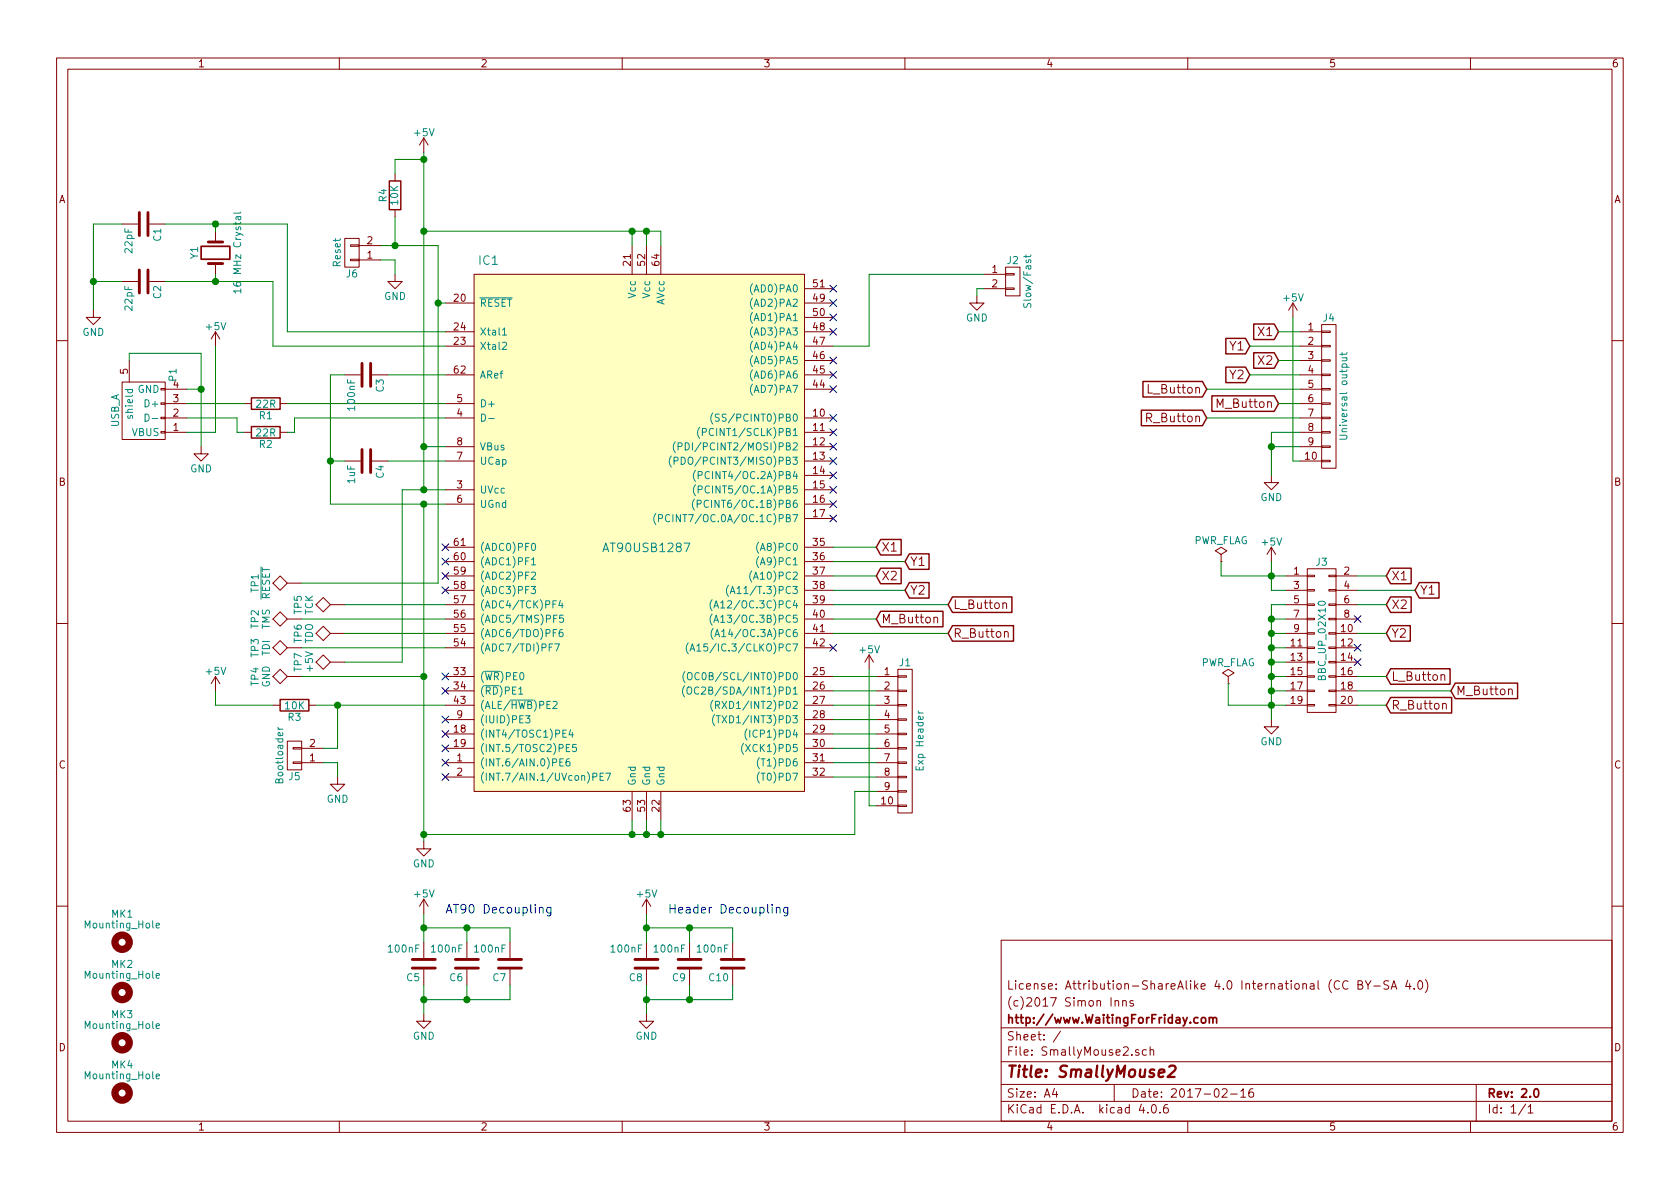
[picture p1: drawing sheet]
EESchema Schematic File Version 2
LIBS:SmallyMouse2-rescue
LIBS:power
LIBS:device
LIBS:transistors
LIBS:conn
LIBS:linear
LIBS:regul
LIBS:74xx
LIBS:cmos4000
LIBS:adc-dac
LIBS:memory
LIBS:xilinx
LIBS:microcontrollers
LIBS:dsp
LIBS:microchip
LIBS:analog_switches
LIBS:motorola
LIBS:texas
LIBS:intel
LIBS:audio
LIBS:interface
LIBS:digital-audio
LIBS:philips
LIBS:display
LIBS:cypress
LIBS:siliconi
LIBS:opto
LIBS:atmel
LIBS:contrib
LIBS:valves
LIBS:SimonsLibrary2017
LIBS:74xgxx
LIBS:ac-dc
LIBS:actel
LIBS:allegro
LIBS:Altera
LIBS:analog_devices
LIBS:battery_management
LIBS:bbd
LIBS:brooktre
LIBS:cmos_ieee
LIBS:dc-dc
LIBS:diode
LIBS:elec-unifil
LIBS:ESD_Protection
LIBS:ftdi
LIBS:gennum
LIBS:graphic
LIBS:hc11
LIBS:ir
LIBS:Lattice
LIBS:logo
LIBS:maxim
LIBS:mechanical
LIBS:microchip_dspic33dsc
LIBS:microchip_pic10mcu
LIBS:microchip_pic12mcu
LIBS:microchip_pic16mcu
LIBS:microchip_pic18mcu
LIBS:microchip_pic32mcu
LIBS:motor_drivers
LIBS:motors
LIBS:msp430
LIBS:nordicsemi
LIBS:nxp_armmcu
LIBS:onsemi
LIBS:Oscillators
LIBS:Power_Management
LIBS:powerint
LIBS:pspice
LIBS:references
LIBS:relays
LIBS:rfcom
LIBS:sensors
LIBS:silabs
LIBS:stm8
LIBS:stm32
LIBS:supertex
LIBS:switches
LIBS:transf
LIBS:ttl_ieee
LIBS:video
LIBS:wiznet
LIBS:Worldsemi
LIBS:Xicor
LIBS:zetex
LIBS:Zilog
LIBS:SmallyMouse2-cache
EELAYER 25 0
EELAYER END
$Descr A4 11693 8268
encoding utf-8
Sheet 1 1
Title "SmallyMouse2"
Date "2017-02-16"
Rev "2.0"
Comp "http://www.WaitingForFriday.com"
Comment1 "(c)2017 Simon Inns"
Comment2 "License: Attribution-ShareAlike 4.0 International (CC BY-SA 4.0)"
Comment3 ""
Comment4 ""
$EndDescr
$Comp
L AT90USB1287-RESCUE-SmallyMouse2 IC1
U 1 1
P 4500 3700
F 0 "IC1" H 3400 5600 60  0000 C CNN
F 1 "AT90USB1287" H 4500 3600 60  0000 C CNN
F 2 "Housings_QFP:TQFP-64_14x14mm_Pitch0.8mm" H 4500 3300 60  0001 C CNN
F 3 "" H 4500 3300 60  0001 C CNN
	1    4500 3700
	1    0    0    -1  
$EndComp
$Comp
L USB_A-RESCUE-SmallyMouse2 P1
U 1 1
P 1000 2800
F 0 "P1" H 1200 2600 50  0000 C CNN
F 1 "USB_A" H 950 3000 50  0000 C CNN
F 2 "SimonsFPLibrary2017:Amphenol_87583-2010BLF" V 950 2700 50  0001 C CNN
F 3 "" V 950 2700 50  0000 C CNN
	1    1000 2800
	0    -1   -1   0   
$EndComp
$Comp
L R R2
U 1 1
P 1850 3000
F 0 "R2" V 1930 3000 50  0000 C CNN
F 1 "22R" V 1850 3000 50  0000 C CNN
F 2 "Resistors_SMD:R_0805_HandSoldering" V 1780 3000 50  0001 C CNN
F 3 "" H 1850 3000 50  0000 C CNN
	1    1850 3000
	0    1    1    0   
$EndComp
$Comp
L R R1
U 1 1
P 1850 2800
F 0 "R1" V 1930 2800 50  0000 C CNN
F 1 "22R" V 1850 2800 50  0000 C CNN
F 2 "Resistors_SMD:R_0805_HandSoldering" V 1780 2800 50  0001 C CNN
F 3 "" H 1850 2800 50  0000 C CNN
	1    1850 2800
	0    1    1    0   
$EndComp
Wire Wire Line
	3100 2800 2000 2800
Wire Wire Line
	3100 2900 2050 2900
Wire Wire Line
	2050 2900 2050 3000
Wire Wire Line
	2050 3000 2000 3000
Wire Wire Line
	1700 2800 1300 2800
Wire Wire Line
	1700 3000 1650 3000
Wire Wire Line
	1650 3000 1650 2900
Wire Wire Line
	1650 2900 1300 2900
Wire Wire Line
	2950 3100 3100 3100
Wire Wire Line
	2950 1050 2950 3400
Wire Wire Line
	4400 1700 4400 1600
Wire Wire Line
	2950 1600 4600 1600
Connection ~ 2950 1600
Wire Wire Line
	4500 1600 4500 1700
Connection ~ 4400 1600
Wire Wire Line
	4600 1600 4600 1700
Connection ~ 4500 1600
Wire Wire Line
	2800 3400 3100 3400
Connection ~ 2950 3100
Wire Wire Line
	2950 3500 2950 5850
Wire Wire Line
	4400 5700 4400 5800
Wire Wire Line
	2950 5800 5950 5800
Connection ~ 2950 5800
Wire Wire Line
	4500 5800 4500 5700
Connection ~ 4400 5800
Wire Wire Line
	4600 5800 4600 5700
Connection ~ 4500 5800
Wire Wire Line
	900  2500 900  2450
Wire Wire Line
	900  2450 1400 2450
Wire Wire Line
	1400 2450 1400 3100
Wire Wire Line
	1300 2700 1400 2700
Connection ~ 1400 2700
Wire Wire Line
	1300 3000 1500 3000
Wire Wire Line
	1500 3000 1500 2400
$Comp
L GND #PWR01
U 1 1
P 1400 3100
F 0 "#PWR01" H 1400 2850 50  0001 C CNN
F 1 "GND" H 1400 2950 50  0000 C CNN
F 2 "" H 1400 3100 50  0000 C CNN
F 3 "" H 1400 3100 50  0000 C CNN
	1    1400 3100
	1    0    0    -1  
$EndComp
$Comp
L +5V #PWR02
U 1 1
P 1500 2400
F 0 "#PWR02" H 1500 2250 50  0001 C CNN
F 1 "+5V" H 1500 2540 50  0000 C CNN
F 2 "" H 1500 2400 50  0000 C CNN
F 3 "" H 1500 2400 50  0000 C CNN
	1    1500 2400
	1    0    0    -1  
$EndComp
$Comp
L +5V #PWR03
U 1 1
P 2950 1050
F 0 "#PWR03" H 2950 900 50  0001 C CNN
F 1 "+5V" H 2950 1190 50  0000 C CNN
F 2 "" H 2950 1050 50  0000 C CNN
F 3 "" H 2950 1050 50  0000 C CNN
	1    2950 1050
	1    0    0    -1  
$EndComp
$Comp
L GND #PWR04
U 1 1
P 2950 5850
F 0 "#PWR04" H 2950 5600 50  0001 C CNN
F 1 "GND" H 2950 5700 50  0000 C CNN
F 2 "" H 2950 5850 50  0000 C CNN
F 3 "" H 2950 5850 50  0000 C CNN
	1    2950 5850
	1    0    0    -1  
$EndComp
$Comp
L C C3
U 1 1
P 2550 2600
F 0 "C3" H 2575 2700 50  0000 L CNN
F 1 "100nF" H 2575 2500 50  0000 L CNN
F 2 "Capacitors_SMD:C_0805_HandSoldering" H 2588 2450 50  0001 C CNN
F 3 "" H 2550 2600 50  0000 C CNN
	1    2550 2600
	0    1    1    0   
$EndComp
Wire Wire Line
	3100 2600 2700 2600
Wire Wire Line
	2400 2600 2300 2600
Wire Wire Line
	2300 2600 2300 3500
Connection ~ 2950 3500
$Comp
L C C4
U 1 1
P 2550 3200
F 0 "C4" H 2575 3300 50  0000 L CNN
F 1 "1uF" H 2575 3100 50  0000 L CNN
F 2 "Capacitors_SMD:C_0805_HandSoldering" H 2588 3050 50  0001 C CNN
F 3 "" H 2550 3200 50  0000 C CNN
	1    2550 3200
	0    1    1    0   
$EndComp
Wire Wire Line
	2400 3200 2300 3200
Connection ~ 2300 3200
$Comp
L Crystal Y1
U 1 1
P 1500 1750
F 0 "Y1" H 1500 1900 50  0000 C CNN
F 1 "16 MHz Crystal" H 1500 1600 50  0000 C CNN
F 2 "Crystals:Crystal_SMD_5032-2pin_5.0x3.2mm_HandSoldering" H 1500 1750 50  0001 C CNN
F 3 "" H 1500 1750 50  0000 C CNN
	1    1500 1750
	0    -1   -1   0   
$EndComp
$Comp
L C C1
U 1 1
P 1000 1550
F 0 "C1" H 1025 1650 50  0000 L CNN
F 1 "22pF" H 1025 1450 50  0000 L CNN
F 2 "Capacitors_SMD:C_0805_HandSoldering" H 1038 1400 50  0001 C CNN
F 3 "" H 1000 1550 50  0000 C CNN
	1    1000 1550
	0    1    1    0   
$EndComp
$Comp
L C C2
U 1 1
P 1000 1950
F 0 "C2" H 1025 2050 50  0000 L CNN
F 1 "22pF" H 1025 1850 50  0000 L CNN
F 2 "Capacitors_SMD:C_0805_HandSoldering" H 1038 1800 50  0001 C CNN
F 3 "" H 1000 1950 50  0000 C CNN
	1    1000 1950
	0    1    1    0   
$EndComp
Wire Wire Line
	3100 2300 2000 2300
Wire Wire Line
	2000 2300 2000 1550
Wire Wire Line
	2000 1550 1150 1550
Wire Wire Line
	3100 2400 1900 2400
Wire Wire Line
	1900 2400 1900 1950
Wire Wire Line
	1900 1950 1150 1950
Wire Wire Line
	1500 1900 1500 1950
Connection ~ 1500 1950
Wire Wire Line
	1500 1600 1500 1550
Connection ~ 1500 1550
Wire Wire Line
	850  1550 650  1550
Wire Wire Line
	650  1550 650  2150
Wire Wire Line
	850  1950 650  1950
Connection ~ 650  1950
$Comp
L GND #PWR05
U 1 1
P 650 2150
F 0 "#PWR05" H 650 1900 50  0001 C CNN
F 1 "GND" H 650 2000 50  0000 C CNN
F 2 "" H 650 2150 50  0000 C CNN
F 3 "" H 650 2150 50  0000 C CNN
	1    650  2150
	1    0    0    -1  
$EndComp
$Comp
L C C5
U 1 1
P 2950 6700
F 0 "C5" H 2975 6800 50  0000 L CNN
F 1 "100nF" H 2975 6600 50  0000 L CNN
F 2 "Capacitors_SMD:C_0805_HandSoldering" H 2988 6550 50  0001 C CNN
F 3 "" H 2950 6700 50  0000 C CNN
	1    2950 6700
	-1   0    0    1   
$EndComp
$Comp
L C C6
U 1 1
P 3250 6700
F 0 "C6" H 3275 6800 50  0000 L CNN
F 1 "100nF" H 3275 6600 50  0000 L CNN
F 2 "Capacitors_SMD:C_0805_HandSoldering" H 3288 6550 50  0001 C CNN
F 3 "" H 3250 6700 50  0000 C CNN
	1    3250 6700
	-1   0    0    1   
$EndComp
$Comp
L C C7
U 1 1
P 3550 6700
F 0 "C7" H 3575 6800 50  0000 L CNN
F 1 "100nF" H 3575 6600 50  0000 L CNN
F 2 "Capacitors_SMD:C_0805_HandSoldering" H 3588 6550 50  0001 C CNN
F 3 "" H 3550 6700 50  0000 C CNN
	1    3550 6700
	-1   0    0    1   
$EndComp
Wire Wire Line
	2950 6350 2950 6550
Wire Wire Line
	2950 6450 3550 6450
Wire Wire Line
	3550 6450 3550 6550
Wire Wire Line
	2950 6850 2950 7050
Wire Wire Line
	2950 6950 3550 6950
Wire Wire Line
	3550 6950 3550 6850
Wire Wire Line
	3250 6850 3250 6950
Connection ~ 3250 6950
Wire Wire Line
	3250 6550 3250 6450
Connection ~ 3250 6450
Connection ~ 2950 6450
Connection ~ 2950 6950
$Comp
L GND #PWR06
U 1 1
P 2950 7050
F 0 "#PWR06" H 2950 6800 50  0001 C CNN
F 1 "GND" H 2950 6900 50  0000 C CNN
F 2 "" H 2950 7050 50  0000 C CNN
F 3 "" H 2950 7050 50  0000 C CNN
	1    2950 7050
	1    0    0    -1  
$EndComp
$Comp
L +5V #PWR07
U 1 1
P 2950 6350
F 0 "#PWR07" H 2950 6200 50  0001 C CNN
F 1 "+5V" H 2950 6490 50  0000 C CNN
F 2 "" H 2950 6350 50  0000 C CNN
F 3 "" H 2950 6350 50  0000 C CNN
	1    2950 6350
	1    0    0    -1  
$EndComp
Text Notes 3100 6350 0    60   ~ 0
AT90 Decoupling
NoConn ~ 5800 2000
NoConn ~ 5800 2100
NoConn ~ 5800 2200
NoConn ~ 5800 2300
NoConn ~ 3100 5400
NoConn ~ 3100 5300
NoConn ~ 3100 5200
NoConn ~ 3100 5100
NoConn ~ 3100 5000
NoConn ~ 3100 4800
NoConn ~ 3100 4700
NoConn ~ 3100 4100
NoConn ~ 3100 4000
NoConn ~ 3100 3900
NoConn ~ 3100 3800
Wire Wire Line
	3100 3200 2700 3200
Wire Wire Line
	2300 3500 3100 3500
$Comp
L TEST TP5
U 1 1
P 2400 4200
F 0 "TP5" H 2400 4500 50  0000 C BNN
F 1 "TCK" H 2400 4450 50  0000 C CNN
F 2 "Measurement_Points:Measurement_Point_Square-SMD-Pad_Small" H 2400 4200 50  0001 C CNN
F 3 "" H 2400 4200 50  0000 C CNN
	1    2400 4200
	0    -1   -1   0   
$EndComp
$Comp
L TEST TP2
U 1 1
P 2100 4300
F 0 "TP2" H 2100 4600 50  0000 C BNN
F 1 "TMS" H 2100 4550 50  0000 C CNN
F 2 "Measurement_Points:Measurement_Point_Square-SMD-Pad_Small" H 2100 4300 50  0001 C CNN
F 3 "" H 2100 4300 50  0000 C CNN
	1    2100 4300
	0    -1   -1   0   
$EndComp
$Comp
L TEST TP6
U 1 1
P 2400 4400
F 0 "TP6" H 2400 4700 50  0000 C BNN
F 1 "TDO" H 2400 4650 50  0000 C CNN
F 2 "Measurement_Points:Measurement_Point_Square-SMD-Pad_Small" H 2400 4400 50  0001 C CNN
F 3 "" H 2400 4400 50  0000 C CNN
	1    2400 4400
	0    -1   -1   0   
$EndComp
$Comp
L TEST TP3
U 1 1
P 2100 4500
F 0 "TP3" H 2100 4800 50  0000 C BNN
F 1 "TDI" H 2100 4750 50  0000 C CNN
F 2 "Measurement_Points:Measurement_Point_Square-SMD-Pad_Small" H 2100 4500 50  0001 C CNN
F 3 "" H 2100 4500 50  0000 C CNN
	1    2100 4500
	0    -1   -1   0   
$EndComp
$Comp
L TEST TP1
U 1 1
P 2100 4050
F 0 "TP1" H 2100 4350 50  0000 C BNN
F 1 "~RESET" H 2100 4300 50  0000 C CNN
F 2 "Measurement_Points:Measurement_Point_Square-SMD-Pad_Small" H 2100 4050 50  0001 C CNN
F 3 "" H 2100 4050 50  0000 C CNN
	1    2100 4050
	0    -1   -1   0   
$EndComp
Wire Wire Line
	2400 4200 3100 4200
Wire Wire Line
	2100 4300 3100 4300
Wire Wire Line
	2400 4400 3100 4400
Wire Wire Line
	2100 4500 3100 4500
$Comp
L TEST TP7
U 1 1
P 2400 4600
F 0 "TP7" H 2400 4900 50  0000 C BNN
F 1 "+5V" H 2400 4850 50  0000 C CNN
F 2 "Measurement_Points:Measurement_Point_Square-SMD-Pad_Small" H 2400 4600 50  0001 C CNN
F 3 "" H 2400 4600 50  0000 C CNN
	1    2400 4600
	0    -1   -1   0   
$EndComp
$Comp
L TEST TP4
U 1 1
P 2100 4700
F 0 "TP4" H 2100 5000 50  0000 C BNN
F 1 "GND" H 2100 4950 50  0000 C CNN
F 2 "Measurement_Points:Measurement_Point_Square-SMD-Pad_Small" H 2100 4700 50  0001 C CNN
F 3 "" H 2100 4700 50  0000 C CNN
	1    2100 4700
	0    -1   -1   0   
$EndComp
Wire Wire Line
	3050 4050 2100 4050
Wire Wire Line
	3050 1700 3050 4050
Wire Wire Line
	3050 2100 3100 2100
Wire Wire Line
	2400 4600 2800 4600
Wire Wire Line
	2800 4600 2800 3400
Connection ~ 2950 3400
Wire Wire Line
	2100 4700 2950 4700
Connection ~ 2950 4700
Text GLabel 6600 4400 2    60   Input ~ 0
R_Button
Text GLabel 6100 4300 2    60   Input ~ 0
M_Button
Text GLabel 6600 4200 2    60   Input ~ 0
L_Button
Text GLabel 6100 3800 2    60   Input ~ 0
X1
Text GLabel 6100 4000 2    60   Input ~ 0
X2
Text GLabel 6300 3900 2    60   Input ~ 0
Y1
Text GLabel 6300 4100 2    60   Input ~ 0
Y2
$Comp
L CONN_02X10 J3
U 1 1
P 9200 4450
F 0 "J3" H 9200 5000 50  0000 C CNN
F 1 "BBC_UP_02X10" V 9200 4450 50  0000 C CNN
F 2 "Connectors:IDC_Header_Straight_20pins" H 9200 3250 50  0001 C CNN
F 3 "" H 9200 3250 50  0001 C CNN
	1    9200 4450
	1    0    0    -1  
$EndComp
Text GLabel 9650 4900 2    60   Input ~ 0
R_Button
Text GLabel 10100 4800 2    60   Input ~ 0
M_Button
Text GLabel 9650 4700 2    60   Input ~ 0
L_Button
Text GLabel 9650 4000 2    60   Input ~ 0
X1
Text GLabel 9650 4200 2    60   Input ~ 0
X2
Text GLabel 9850 4100 2    60   Input ~ 0
Y1
Text GLabel 9650 4400 2    60   Input ~ 0
Y2
$Comp
L GND #PWR08
U 1 1
P 8850 5000
F 0 "#PWR08" H 8850 4750 50  0001 C CNN
F 1 "GND" H 8850 4850 50  0000 C CNN
F 2 "" H 8850 5000 50  0000 C CNN
F 3 "" H 8850 5000 50  0000 C CNN
	1    8850 5000
	1    0    0    -1  
$EndComp
$Comp
L +5V #PWR09
U 1 1
P 8850 3900
F 0 "#PWR09" H 8850 3750 50  0001 C CNN
F 1 "+5V" H 8850 4040 50  0000 C CNN
F 2 "" H 8850 3900 50  0000 C CNN
F 3 "" H 8850 3900 50  0000 C CNN
	1    8850 3900
	1    0    0    -1  
$EndComp
Wire Wire Line
	8950 4200 8850 4200
Wire Wire Line
	8850 4200 8850 5000
Wire Wire Line
	8850 4100 8950 4100
Wire Wire Line
	8850 3900 8850 4100
Wire Wire Line
	8500 4000 8950 4000
Connection ~ 8850 4000
Wire Wire Line
	8950 4300 8850 4300
Connection ~ 8850 4300
Wire Wire Line
	8950 4400 8850 4400
Connection ~ 8850 4400
Wire Wire Line
	8950 4500 8850 4500
Connection ~ 8850 4500
Wire Wire Line
	8950 4600 8850 4600
Connection ~ 8850 4600
Wire Wire Line
	8950 4700 8850 4700
Connection ~ 8850 4700
Wire Wire Line
	8950 4800 8850 4800
Connection ~ 8850 4800
Wire Wire Line
	8550 4900 8950 4900
Connection ~ 8850 4900
Wire Wire Line
	9450 4000 9650 4000
Wire Wire Line
	9450 4100 9850 4100
Wire Wire Line
	9450 4200 9650 4200
Wire Wire Line
	9450 4400 9650 4400
Wire Wire Line
	9450 4700 9650 4700
Wire Wire Line
	9450 4800 10100 4800
Wire Wire Line
	9450 4900 9650 4900
NoConn ~ 9450 4300
NoConn ~ 9450 4500
NoConn ~ 9450 4600
Wire Wire Line
	5800 3800 6100 3800
Wire Wire Line
	5800 3900 6300 3900
Wire Wire Line
	5800 4000 6100 4000
Wire Wire Line
	5800 4100 6300 4100
Wire Wire Line
	5800 4200 6600 4200
Wire Wire Line
	5800 4300 6100 4300
Wire Wire Line
	5800 4400 6600 4400
NoConn ~ 5800 4500
$Comp
L CONN_01X02 J2
U 1 1
P 7050 1950
F 0 "J2" H 7050 2100 50  0000 C CNN
F 1 "Slow/Fast" V 7150 1950 50  0000 C CNN
F 2 "Pin_Headers:Pin_Header_Straight_1x02_Pitch2.54mm" H 7050 1950 50  0001 C CNN
F 3 "" H 7050 1950 50  0001 C CNN
	1    7050 1950
	1    0    0    -1  
$EndComp
$Comp
L GND #PWR010
U 1 1
P 6800 2050
F 0 "#PWR010" H 6800 1800 50  0001 C CNN
F 1 "GND" H 6800 1900 50  0000 C CNN
F 2 "" H 6800 2050 50  0000 C CNN
F 3 "" H 6800 2050 50  0000 C CNN
	1    6800 2050
	1    0    0    -1  
$EndComp
Wire Wire Line
	6850 2000 6800 2000
Wire Wire Line
	6800 2000 6800 2050
$Comp
L CONN_01X10 J4
U 1 1
P 9250 2750
F 0 "J4" H 9250 3300 50  0000 C CNN
F 1 "Universal output" V 9350 2750 50  0000 C CNN
F 2 "Pin_Headers:Pin_Header_Straight_1x10_Pitch2.54mm" H 9250 2750 50  0001 C CNN
F 3 "" H 9250 2750 50  0001 C CNN
	1    9250 2750
	1    0    0    -1  
$EndComp
Text GLabel 8400 2900 0    60   Input ~ 0
R_Button
Text GLabel 8900 2800 0    60   Input ~ 0
M_Button
Text GLabel 8400 2700 0    60   Input ~ 0
L_Button
Text GLabel 8900 2300 0    60   Input ~ 0
X1
Text GLabel 8900 2500 0    60   Input ~ 0
X2
Text GLabel 8700 2400 0    60   Input ~ 0
Y1
Text GLabel 8700 2600 0    60   Input ~ 0
Y2
Wire Wire Line
	8900 2300 9050 2300
Wire Wire Line
	8700 2400 9050 2400
Wire Wire Line
	8900 2500 9050 2500
Wire Wire Line
	8700 2600 9050 2600
Wire Wire Line
	8400 2700 9050 2700
Wire Wire Line
	8900 2800 9050 2800
Wire Wire Line
	8400 2900 9050 2900
$Comp
L GND #PWR011
U 1 1
P 8850 3300
F 0 "#PWR011" H 8850 3050 50  0001 C CNN
F 1 "GND" H 8850 3150 50  0000 C CNN
F 2 "" H 8850 3300 50  0000 C CNN
F 3 "" H 8850 3300 50  0000 C CNN
	1    8850 3300
	1    0    0    -1  
$EndComp
Wire Wire Line
	9050 3000 8850 3000
Wire Wire Line
	8850 3000 8850 3300
Wire Wire Line
	9050 3100 8850 3100
Connection ~ 8850 3100
$Comp
L +5V #PWR012
U 1 1
P 9000 2200
F 0 "#PWR012" H 9000 2050 50  0001 C CNN
F 1 "+5V" H 9000 2340 50  0000 C CNN
F 2 "" H 9000 2200 50  0000 C CNN
F 3 "" H 9000 2200 50  0000 C CNN
	1    9000 2200
	1    0    0    -1  
$EndComp
Wire Wire Line
	9050 3200 9000 3200
Wire Wire Line
	9000 3200 9000 2200
Wire Wire Line
	5800 2400 6050 2400
Wire Wire Line
	6050 2400 6050 1900
Wire Wire Line
	6050 1900 6850 1900
NoConn ~ 5800 2500
NoConn ~ 5800 2600
NoConn ~ 5800 2700
$Comp
L CONN_01X10 J1
U 1 1
P 6300 5150
F 0 "J1" H 6300 5700 50  0000 C CNN
F 1 "Exp Header" V 6400 5150 50  0000 C CNN
F 2 "Pin_Headers:Pin_Header_Straight_1x10_Pitch2.54mm" H 6300 5150 50  0001 C CNN
F 3 "" H 6300 5150 50  0001 C CNN
	1    6300 5150
	1    0    0    -1  
$EndComp
Wire Wire Line
	5800 4700 6100 4700
Wire Wire Line
	5800 4800 6100 4800
Wire Wire Line
	5800 4900 6100 4900
Wire Wire Line
	5800 5000 6100 5000
Wire Wire Line
	5800 5100 6100 5100
Wire Wire Line
	5800 5200 6100 5200
Wire Wire Line
	5800 5300 6100 5300
Wire Wire Line
	5800 5400 6100 5400
$Comp
L +5V #PWR013
U 1 1
P 6050 4650
F 0 "#PWR013" H 6050 4500 50  0001 C CNN
F 1 "+5V" H 6050 4790 50  0000 C CNN
F 2 "" H 6050 4650 50  0000 C CNN
F 3 "" H 6050 4650 50  0000 C CNN
	1    6050 4650
	1    0    0    -1  
$EndComp
Wire Wire Line
	6100 5600 6050 5600
Wire Wire Line
	6050 5600 6050 4650
Wire Wire Line
	6100 5500 5950 5500
Wire Wire Line
	5950 5500 5950 5800
Connection ~ 4600 5800
NoConn ~ 5800 2900
NoConn ~ 5800 3000
NoConn ~ 5800 3100
NoConn ~ 5800 3200
NoConn ~ 5800 3300
NoConn ~ 5800 3400
NoConn ~ 5800 3500
NoConn ~ 5800 3600
$Comp
L C C8
U 1 1
P 4500 6700
F 0 "C8" H 4525 6800 50  0000 L CNN
F 1 "100nF" H 4525 6600 50  0000 L CNN
F 2 "Capacitors_SMD:C_0805_HandSoldering" H 4538 6550 50  0001 C CNN
F 3 "" H 4500 6700 50  0000 C CNN
	1    4500 6700
	-1   0    0    1   
$EndComp
$Comp
L C C9
U 1 1
P 4800 6700
F 0 "C9" H 4825 6800 50  0000 L CNN
F 1 "100nF" H 4825 6600 50  0000 L CNN
F 2 "Capacitors_SMD:C_0805_HandSoldering" H 4838 6550 50  0001 C CNN
F 3 "" H 4800 6700 50  0000 C CNN
	1    4800 6700
	-1   0    0    1   
$EndComp
$Comp
L C C10
U 1 1
P 5100 6700
F 0 "C10" H 5125 6800 50  0000 L CNN
F 1 "100nF" H 5125 6600 50  0000 L CNN
F 2 "Capacitors_SMD:C_0805_HandSoldering" H 5138 6550 50  0001 C CNN
F 3 "" H 5100 6700 50  0000 C CNN
	1    5100 6700
	-1   0    0    1   
$EndComp
Wire Wire Line
	4500 6350 4500 6550
Wire Wire Line
	4500 6450 5100 6450
Wire Wire Line
	5100 6450 5100 6550
Wire Wire Line
	4500 6850 4500 7050
Wire Wire Line
	4500 6950 5100 6950
Wire Wire Line
	5100 6950 5100 6850
Wire Wire Line
	4800 6850 4800 6950
Connection ~ 4800 6950
Wire Wire Line
	4800 6550 4800 6450
Connection ~ 4800 6450
Connection ~ 4500 6450
Connection ~ 4500 6950
$Comp
L GND #PWR014
U 1 1
P 4500 7050
F 0 "#PWR014" H 4500 6800 50  0001 C CNN
F 1 "GND" H 4500 6900 50  0000 C CNN
F 2 "" H 4500 7050 50  0000 C CNN
F 3 "" H 4500 7050 50  0000 C CNN
	1    4500 7050
	1    0    0    -1  
$EndComp
$Comp
L +5V #PWR015
U 1 1
P 4500 6350
F 0 "#PWR015" H 4500 6200 50  0001 C CNN
F 1 "+5V" H 4500 6490 50  0000 C CNN
F 2 "" H 4500 6350 50  0000 C CNN
F 3 "" H 4500 6350 50  0000 C CNN
	1    4500 6350
	1    0    0    -1  
$EndComp
Text Notes 4650 6350 0    60   ~ 0
Header Decoupling
$Comp
L Mounting_Hole MK1
U 1 1
P 850 6550
F 0 "MK1" H 850 6750 50  0000 C CNN
F 1 "Mounting_Hole" H 850 6675 50  0000 C CNN
F 2 "Mounting_Holes:MountingHole_3.2mm_M3_ISO14580" H 850 6550 50  0001 C CNN
F 3 "" H 850 6550 50  0001 C CNN
	1    850  6550
	1    0    0    -1  
$EndComp
$Comp
L Mounting_Hole MK2
U 1 1
P 850 6900
F 0 "MK2" H 850 7100 50  0000 C CNN
F 1 "Mounting_Hole" H 850 7025 50  0000 C CNN
F 2 "Mounting_Holes:MountingHole_3.2mm_M3_ISO14580" H 850 6900 50  0001 C CNN
F 3 "" H 850 6900 50  0001 C CNN
	1    850  6900
	1    0    0    -1  
$EndComp
$Comp
L Mounting_Hole MK3
U 1 1
P 850 7250
F 0 "MK3" H 850 7450 50  0000 C CNN
F 1 "Mounting_Hole" H 850 7375 50  0000 C CNN
F 2 "Mounting_Holes:MountingHole_3.2mm_M3_ISO14580" H 850 7250 50  0001 C CNN
F 3 "" H 850 7250 50  0001 C CNN
	1    850  7250
	1    0    0    -1  
$EndComp
$Comp
L Mounting_Hole MK4
U 1 1
P 850 7600
F 0 "MK4" H 850 7800 50  0000 C CNN
F 1 "Mounting_Hole" H 850 7725 50  0000 C CNN
F 2 "Mounting_Holes:MountingHole_3.2mm_M3_ISO14580" H 850 7600 50  0001 C CNN
F 3 "" H 850 7600 50  0001 C CNN
	1    850  7600
	1    0    0    -1  
$EndComp
$Comp
L PWR_FLAG #FLG016
U 1 1
P 8500 3900
F 0 "#FLG016" H 8500 3975 50  0001 C CNN
F 1 "PWR_FLAG" H 8500 4050 50  0000 C CNN
F 2 "" H 8500 3900 50  0001 C CNN
F 3 "" H 8500 3900 50  0001 C CNN
	1    8500 3900
	1    0    0    -1  
$EndComp
$Comp
L PWR_FLAG #FLG017
U 1 1
P 8550 4750
F 0 "#FLG017" H 8550 4825 50  0001 C CNN
F 1 "PWR_FLAG" H 8550 4900 50  0000 C CNN
F 2 "" H 8550 4750 50  0001 C CNN
F 3 "" H 8550 4750 50  0001 C CNN
	1    8550 4750
	1    0    0    -1  
$EndComp
Wire Wire Line
	8500 3900 8500 4000
Wire Wire Line
	8550 4750 8550 4900
Wire Wire Line
	2200 4900 3100 4900
$Comp
L GND #PWR018
U 1 1
P 2350 5400
F 0 "#PWR018" H 2350 5150 50  0001 C CNN
F 1 "GND" H 2350 5250 50  0000 C CNN
F 2 "" H 2350 5400 50  0000 C CNN
F 3 "" H 2350 5400 50  0000 C CNN
	1    2350 5400
	1    0    0    -1  
$EndComp
$Comp
L R R3
U 1 1
P 2050 4900
F 0 "R3" V 2130 4900 50  0000 C CNN
F 1 "10K" V 2050 4900 50  0000 C CNN
F 2 "Resistors_SMD:R_0805_HandSoldering" V 1980 4900 50  0001 C CNN
F 3 "" H 2050 4900 50  0000 C CNN
	1    2050 4900
	0    1    1    0   
$EndComp
$Comp
L +5V #PWR019
U 1 1
P 1500 4800
F 0 "#PWR019" H 1500 4650 50  0001 C CNN
F 1 "+5V" H 1500 4940 50  0000 C CNN
F 2 "" H 1500 4800 50  0000 C CNN
F 3 "" H 1500 4800 50  0000 C CNN
	1    1500 4800
	1    0    0    -1  
$EndComp
Wire Wire Line
	1900 4900 1500 4900
Wire Wire Line
	1500 4900 1500 4800
$Comp
L GND #PWR020
U 1 1
P 2750 1900
F 0 "#PWR020" H 2750 1650 50  0001 C CNN
F 1 "GND" H 2750 1750 50  0000 C CNN
F 2 "" H 2750 1900 50  0000 C CNN
F 3 "" H 2750 1900 50  0000 C CNN
	1    2750 1900
	1    0    0    -1  
$EndComp
$Comp
L R R4
U 1 1
P 2750 1350
F 0 "R4" V 2830 1350 50  0000 C CNN
F 1 "10K" V 2750 1350 50  0000 C CNN
F 2 "Resistors_SMD:R_0805_HandSoldering" V 2680 1350 50  0001 C CNN
F 3 "" H 2750 1350 50  0000 C CNN
	1    2750 1350
	-1   0    0    1   
$EndComp
Connection ~ 3050 2100
Wire Wire Line
	2650 1700 3050 1700
Wire Wire Line
	2750 1500 2750 1700
Connection ~ 2750 1700
Wire Wire Line
	2750 1200 2750 1100
Wire Wire Line
	2750 1100 2950 1100
Connection ~ 2950 1100
$Comp
L CONN_01X02 J6
U 1 1
P 2450 1750
F 0 "J6" H 2450 1900 50  0000 C CNN
F 1 "Reset" V 2550 1750 50  0000 C CNN
F 2 "Pin_Headers:Pin_Header_Straight_1x02_Pitch2.54mm" H 2450 1750 50  0001 C CNN
F 3 "" H 2450 1750 50  0001 C CNN
	1    2450 1750
	-1   0    0    1   
$EndComp
$Comp
L CONN_01X02 J5
U 1 1
P 2050 5250
F 0 "J5" H 2050 5400 50  0000 C CNN
F 1 "Bootloader" V 2150 5250 50  0000 C CNN
F 2 "Pin_Headers:Pin_Header_Straight_1x02_Pitch2.54mm" H 2050 5250 50  0001 C CNN
F 3 "" H 2050 5250 50  0001 C CNN
	1    2050 5250
	-1   0    0    1   
$EndComp
Wire Wire Line
	2650 1800 2750 1800
Wire Wire Line
	2750 1800 2750 1900
Wire Wire Line
	2250 5300 2350 5300
Wire Wire Line
	2350 5300 2350 5400
Wire Wire Line
	2250 5200 2350 5200
Wire Wire Line
	2350 5200 2350 4900
Connection ~ 2350 4900
$EndSCHEMATC
